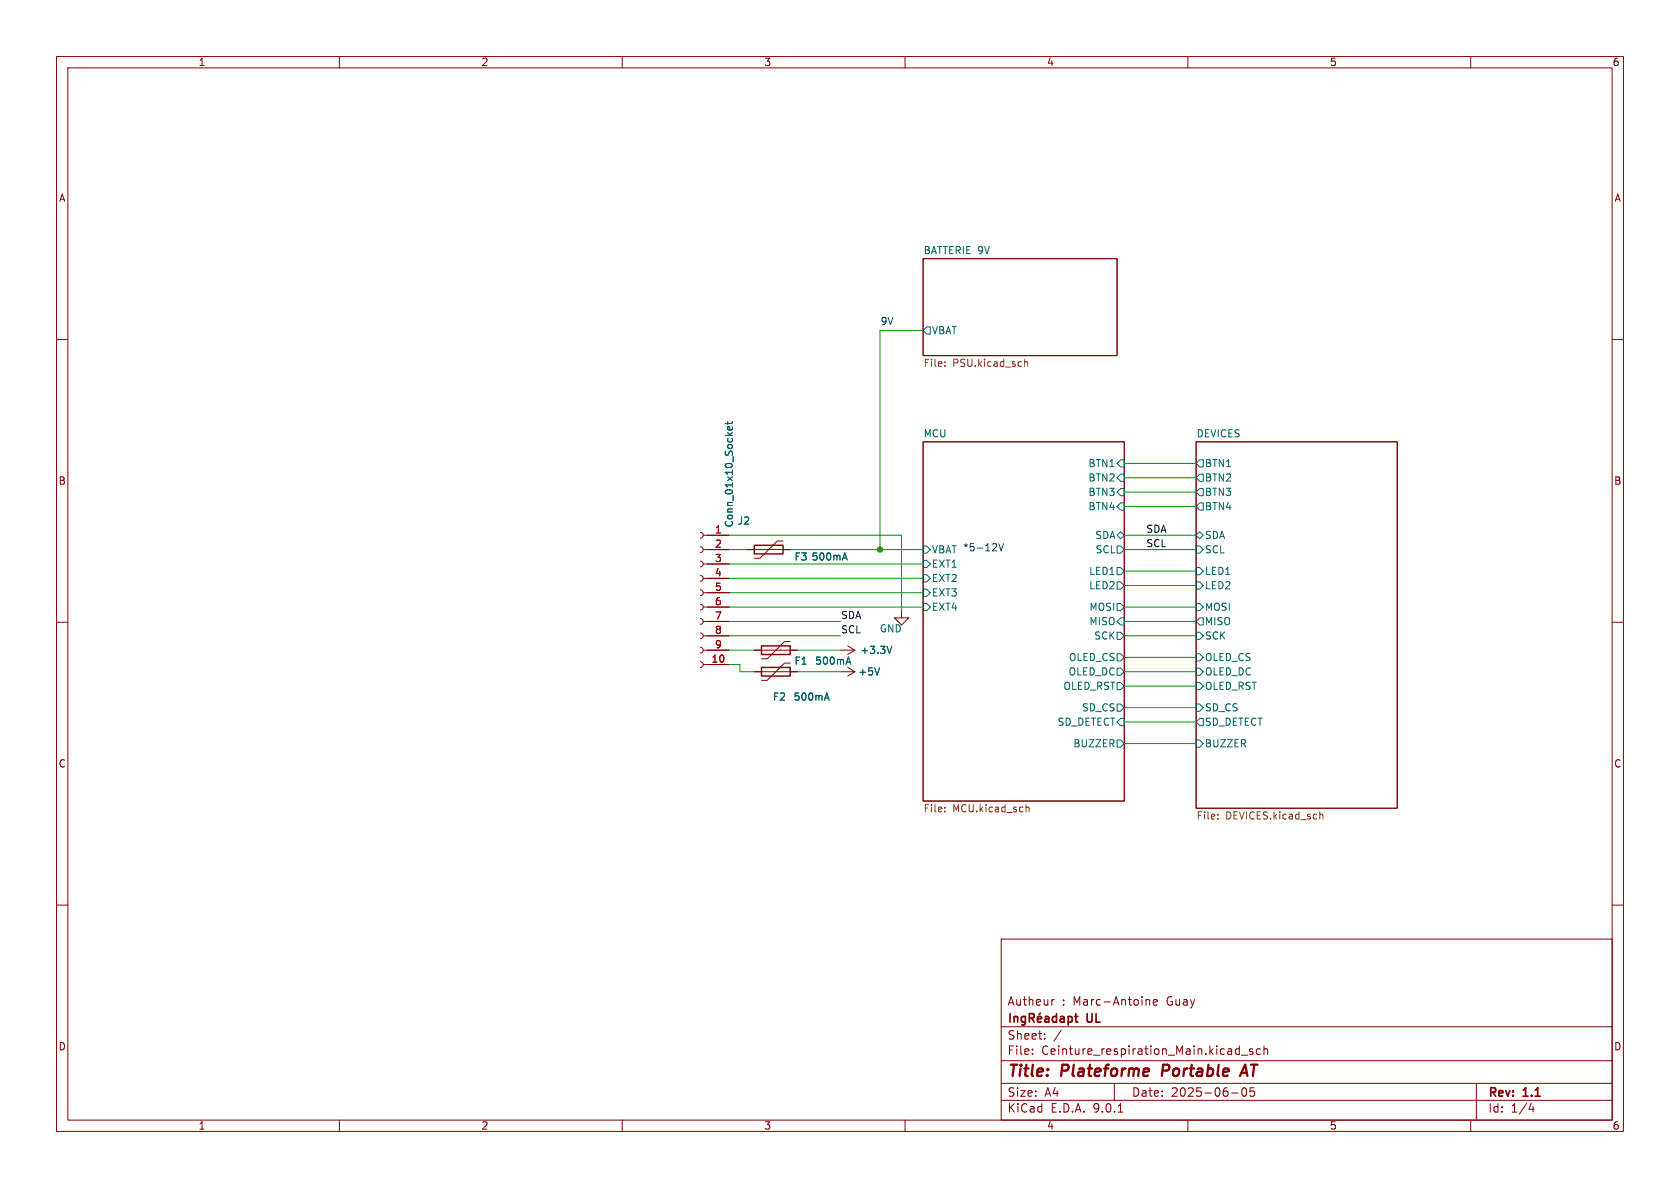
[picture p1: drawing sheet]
<svg xmlns="http://www.w3.org/2000/svg" width="297mm" height="210mm" viewBox="0 0 297 210" stroke-linecap="round" stroke-linejoin="round" font-family="sans-serif">
<g fill="none" stroke="#840000" stroke-width=".18">
<path d="M10 10h277v190h-277zM12 12h273v186h-273zM60 10v2M110 10v2M160 10v2M210 10v2M260 10v2M163.2 45.7h34.3v17.2h-34.3zM10 60h2M163.2 78.1h35.6v63.5h-35.6zM211.5 78.1h35.5v64.8h-35.5zM285 60h2"/>
<path d="M123.8 94.1l.4 .2 .1 .3-.1 .4-.4 .1M123.8 96.7l.4 .1 .1 .4-.1 .3-.4 .2M123.8 99.2l.4 .1 .1 .4-.1 .4-.4 .1M124.3 97.2h4.6M124.3 94.6h4.6M124.3 99.7h4.6M132.1 97.2h7.6M138.4 95.6h-1l-3 3.1h-1.1M10 110h2M123.8 101.7l.4 .2 .1 .3-.1 .4-.4 .1M123.8 104.3l.4 .1 .1 .4-.1 .3-.4 .2M123.8 106.8l.4 .2 .1 .3-.1 .4-.4 .1"/>
<path d="M123.8 109.4l.4 .1 .1 .4-.1 .3-.4 .2M123.8 111.9l.4 .1 .1 .4-.1 .4-.4 .1M123.8 114.4l.4 .2 .1 .3-.1 .4-.4 .1M123.8 117l.4 .1 .1 .4-.1 .3-.4 .2M124.3 114.9h4.6M124.3 102.2h4.6M124.3 104.8h4.6M124.3 107.3h4.6M124.3 109.9h4.6M124.3 112.4h4.6M124.3 117.5h4.6M133.3 114.9h7.7"/>
<path d="M133.3 118.7h7.7M139.7 113.4h-1l-3.1 3.1h-1M139.7 117.2h-1l-3.1 3.1h-1M148.6 114.9h2.5M148.6 118.7h2.5M149.9 114.2l1.2 .7M149.9 118l1.2 .7M151.1 114.9l-1.2 .8M151.1 118.7l-1.2 .8M159.4 108v1.2h1.3l-1.3 1.3-1.3-1.3h1.3M285 110h2M10 160h2"/>
<path d="M177 166h108v32h-108zM186.4 176.7l-.4 .1M202.7 176.8h.5v.9M203.9 177.2l.7-.1-.1-.3-.4-.1-.2 .2 .1 .7h.5M285 160h2M60 198v2M110 198v2M160 198v2M177 194.5h108M177 191.5h108M177 187.5h108M177 181.5h108"/>
<path d="M182.5 186.3v.1M182.5 185.5v.1M184.7 183.6v.1M184.7 182.8v.1M187.6 182.1l-1.3 2M197 191.5v3M197.7 196.6h.8M210 198v2M217.7 193.2h1.2M219 185.4l.1 .1M219.1 184.9v1.5M219.1 186.3l-.1 .1"/>
<path d="M219.5 186.5h1.1M219.7 192.4l.2-.1a.81 .81 0 0 1 .6 .6 .81 .81 0 0 1-.3 .8l-.2 .1a.81 .81 0 0 1-.3-1.4zM221.5 185.5l-.4-.1-.2 .2 .1 .2 .5 .2v.3h-.6M221.7 192.3h-.7v.7l.2-.1h.5l.1 .3-.1 .5-.2 .1-.5-.1M222.8 185.5l-.4-.1-.3 .3v.4l.1 .2h.6M223.5 185.5l.2-.1 .3 .1 .1 .9M223.5 184.9v1.5M260 198v2M261 191.5v6.5M270.7 195l-.4 1.1h.9M271 195.6v1"/>
</g>
<path d="M203.1 189v.4M205.6 188.2l-.2 2M219.2 190.2l.9-2 .4 2M219.5 189.6h.9" fill="none" stroke="#840000" stroke-width=".4"/>
<g fill="none" stroke="#840000" stroke-width=".3">
<path d="M178.6 179.2v1.5M179.3 179.7v1M179.3 179.8l.2-.1 .3 .1 .1 .9M181.3 179.8l-.5-.1-.2 .3v.4l.1 .2h.6M181.3 179.7v1.2l-.3 .3-.4-.1M182 180l.7-.1 .1-.2v-.4l-.2-.1h-.6v1.5M182.3 180l.5 .7M183.9 179.1l-.2 .2M184.8 179.8h.5l.1 .9M186.8 179.8l-.5-.1-.2 .3v.4l.1 .2h.6M186.8 179.2v1.5M187.5 179.8h.6v.9"/>
<path d="M188.8 179.8l.5-.1 .3 .3v.4l-.2 .2h-.6M188.8 179.7v1.5M190 179.7h.6M190.2 179.2v1.3l.4 .2M183.4 180.2l.7-.2v-.2l-.5-.1-.2 .2 .1 .7h.6M185.4 180l-.5 .1a.29 .29 0 0 0-.2 .3 .29 .29 0 0 0 .2 .3l.5-.1M188.1 180l-.5 .1a.29 .29 0 0 0-.2 .3 .29 .29 0 0 0 .2 .3l.5-.1"/>
</g>
<g fill="none" stroke="#006464" stroke-width=".18">
<path d="M163.2 58.4l.6-.6h.7v1.3h-.7zM128.6 74.5v.5M129.4 75.5l.1 .3-.2 .2-.6-.1v-.4l.2-.1 .2 .6M129.5 74.5l-.2 .3h-1.1M149 98.6h.6M149.3 97.7l.5 1.3M163.2 99.1h.6l.7 .6-.7 .6h-.6zM163.2 96.5h.6l.7 .7-.7 .6h-.6zM197.5 96.5h.6l.7 .7-.7 .6h-.6zM197.5 94.6l.6-.6 .7 .6-.7 .7zM198.1 83.8h.7v1.3h-.7l-.6-.6zM198.1 81.3h.7v1.3h-.7l-.6-.7z"/>
<path d="M198.1 88.9h.7v1.3h-.7l-.6-.7zM198.1 86.4h.7v1.2h-.7l-.6-.6zM211.5 94.6l.6-.6 .6 .6-.6 .7zM211.5 96.5h.6l.6 .7-.6 .6h-.6zM212.1 81.3h.6v1.3h-.6l-.6-.7zM212.1 86.4h.6v1.2h-.6l-.6-.6zM212.1 88.9h.6v1.3h-.6l-.6-.7zM212.1 83.8h.6v1.3h-.6l-.6-.6zM149.7 117.1h.6M150 116.1l.4 1.3M155.5 118.1l-.4 1.2M157.7 114.2l-.5 1.3"/>
<path d="M163.2 101.6h.6l.7 .6-.7 .7h-.6zM163.2 104.1h.6l.7 .7-.7 .6h-.6zM163.2 106.7h.6l.7 .6-.7 .7h-.6zM197.5 111.8h.6l.7 .6-.7 .6h-.6zM197.5 106.7h.6l.7 .6-.7 .7h-.6zM197.5 102.9h.6l.7 .6-.7 .6h-.6zM197.5 100.3h.6l.7 .7-.7 .6h-.6zM197.5 118.1h.6l.7 .6-.7 .7h-.6zM197.5 115.6h.6l.7 .6-.7 .6h-.6zM198.1 109.2h.7v1.3h-.7l-.6-.6zM211.5 102.9h.6l.6 .6-.6 .6h-.6zM211.5 100.3h.6l.6 .7-.6 .6h-.6z"/>
<path d="M211.5 118.1h.6l.6 .6-.6 .7h-.6zM211.5 106.7h.6l.6 .6-.6 .7h-.6zM211.5 111.8h.6l.6 .6-.6 .6h-.6zM211.5 115.6h.6l.6 .6-.6 .6h-.6zM212.1 109.2h.6v1.3h-.6l-.6-.6zM145.9 123.4h.6M146.2 122.5l.4 1.3M197.5 124.5h.6l.7 .6-.7 .6h-.6zM197.5 130.8h.6l.7 .6-.7 .7h-.6zM197.5 120.7h.6l.7 .6-.7 .6h-.6zM198.1 127h.7v1.3h-.7l-.6-.7zM211.5 124.5h.6l.6 .6-.6 .6h-.6z"/>
<path d="M211.5 120.7h.6l.6 .6-.6 .6h-.6zM211.5 130.8h.6l.6 .6-.6 .7h-.6zM212.1 127h.6v1.3h-.6l-.6-.7z"/>
</g>
<path d="M167 64.7v.1M167 64v.1M181.1 63.5v1.3M181.1 64l.2-.1 .3 .1 .1 .8M167 142.7v.1M167 143.4v.1M181.4 142.2v1.3M181.4 142.8l.2-.1h.3v.8M215.3 144.7v.1M215.3 144v.1M233.3 143.5v1.3M233.3 144.1l.2-.2 .3 .1 .1 .8" fill="none" stroke="#725600" stroke-width=".18"/>
<path d="M133.3 96.4h5.1v1.5h-5.1zM134.6 114.2h5.1v1.5h-5.1zM134.6 118h5.1v1.5h-5.1z" fill="none" stroke="#840000" stroke-width=".25"/>
<g fill="none" stroke="#009600" stroke-width=".18">
<path d="M163.2 58.4h-7.6v38.8M128.9 94.6h30.5v13.4M128.9 97.2h3.2M128.9 99.7h34.3M139.7 97.2h23.5M198.8 97.2h12.7M198.8 94.6h12.7M198.8 84.5h12.7M198.8 87h12.7M198.8 89.5h12.7M198.8 81.9h12.7M128.9 117.5h1.9v1.2h2.5"/>
<path d="M128.9 112.4h19.7M128.9 114.9h4.4M128.9 104.8h34.3M128.9 102.2h34.3M128.9 107.3h34.3M128.9 109.9h19.7M141 118.7h7.6M141 114.9h7.6M198.8 112.4h12.7M198.8 118.7h12.7M198.8 107.3h12.7M198.8 109.9h12.7"/>
<path d="M198.8 116.2h12.7M198.8 103.5h12.7M198.8 101h12.7M198.8 125.1h12.7M198.8 121.3h12.7M198.8 131.4h12.7M198.8 127.6h12.7"/>
</g>
<path d="M175.4 97.4h.8M176.1 96.2v.5M176.6 96.1l.4 1.3 .4-1.3" fill="none" stroke="#0000c2" stroke-width=".18"/>
<circle cx="155.6" cy="97.2" r=".46" fill="#009600" stroke="#009600" stroke-width=".18"/>
<g font-size="2.8" fill="#840000">
<text x="178" y="190.9">Title:</text>
<text x="187.7" y="190.9">Plateforme</text>
<text x="206.3" y="190.9">Portable</text>
<text x="221.2" y="190.9">AT</text>
</g>
<g font-size="2.1" fill="#840000">
<text x="178" y="178">Autheur</text>
<text x="187.7" y="178">: Marc-Antoine</text>
<text x="206.4" y="178">Guay</text>
<text x="178" y="184">Sheet:</text>
<text x="192.2" y="181.2">UL</text>
<text x="178" y="186.7">File:</text>
<text x="184.1" y="186.7">Ceinture_respiration_Main.kicad_sch</text>
<text x="178" y="196.9">KiCad</text>
<text x="178" y="194.1">Size:</text>
<text x="184.7" y="194.1">A4</text>
<text x="185.7" y="196.9">E.D.A.</text>
<text x="193.3" y="196.9">9.0.1</text>
<text x="200" y="194.1">Date:</text>
<text x="207" y="194.1">2025-06-05</text>
<text x="263" y="194.3">Rev:</text>
<text x="263" y="196.9">Id:</text>
<text x="267.1" y="196.9">1/4</text>
<text x="269.4" y="194.3">1.1</text>
</g>
<g font-size="1.8" fill="#840000">
<text x="35" y="11.9">1</text>
<text x="85" y="11.9">2</text>
<text x="135" y="11.9">3</text>
<text x="185" y="11.9">4</text>
<text x="235" y="11.9">5</text>
<text x="285" y="11.9">6</text>
<text x="10.3" y="35.9">A</text>
<text x="285.3" y="35.9">A</text>
<text x="10.3" y="85.9">B</text>
<text x="285.3" y="85.9">B</text>
<text x="10.3" y="135.9">C</text>
<text x="285.3" y="135.9">C</text>
<text x="10.3" y="185.9">D</text>
<text x="285.3" y="185.9">D</text>
<text x="35" y="199.9">1</text>
<text x="85" y="199.9">2</text>
<text x="135" y="199.9">3</text>
<text x="185" y="199.9">4</text>
<text x="235" y="199.9">5</text>
<text x="285" y="199.9">6</text>
</g>
<g font-size="1.8" fill="#006464">
<text x="163.2" y="45">BATTERIE 9V</text>
<text x="164.7" y="59.3">VBAT</text>
<text x="163.2" y="77.4">MCU</text>
<text x="211.5" y="77.4">DEVICES</text>
<text x="192.3" y="82.8">BTN1</text>
<text x="212.9" y="82.8">BTN1</text>
<text x="192.3" y="85.3">BTN2</text>
<text x="192.3" y="87.9">BTN3</text>
<text x="212.9" y="87.9">BTN3</text>
<text x="212.9" y="85.3">BTN2</text>
<text x="129.8" y="93.3" transform="rotate(-90 129.8 93.3)">Conn_01x10_Socket</text>
<text x="130.3" y="92.9">J2</text>
<text x="192.3" y="90.4">BTN4</text>
<text x="193.5" y="95.5">SDA</text>
<text x="212.9" y="95.5">SDA</text>
<text x="212.9" y="90.4">BTN4</text>
<text x="140.4" y="99.3">F3</text>
<text x="143.4" y="99.3">500mA</text>
<text x="164.7" y="100.6">EXT1</text>
<text x="164.7" y="98">VBAT</text>
<text x="192.4" y="101.8">LED1</text>
<text x="193.6" y="98">SCL</text>
<text x="212.9" y="101.8">LED1</text>
<text x="212.9" y="98">SCL</text>
<text x="164.7" y="103.1">EXT2</text>
<text x="164.7" y="105.6">EXT3</text>
<text x="192.4" y="104.4">LED2</text>
<text x="212.9" y="104.4">LED2</text>
<text x="155.4" y="112">GND</text>
<text x="164.7" y="108.2">EXT4</text>
<text x="192.5" y="108.2">MOSI</text>
<text x="192.5" y="110.7">MISO</text>
<text x="193.3" y="113.3">SCK</text>
<text x="212.9" y="110.7">MISO</text>
<text x="212.9" y="108.2">MOSI</text>
<text x="212.9" y="113.3">SCK</text>
<text x="140.4" y="117.7">F1</text>
<text x="144" y="117.7">500mA</text>
<text x="151.6" y="119.6">+5V</text>
<text x="152" y="115.8">+3.3V</text>
<text x="188.8" y="119.6">OLED_DC</text>
<text x="188.9" y="117.1">OLED_CS</text>
<text x="212.9" y="119.6">OLED_DC</text>
<text x="212.9" y="117.1">OLED_CS</text>
<text x="136.5" y="124.1">F2</text>
<text x="140.2" y="124.1">500mA</text>
<text x="187.9" y="122.1">OLED_RST</text>
<text x="191.2" y="126">SD_CS</text>
<text x="212.9" y="126">SD_CS</text>
<text x="212.9" y="122.1">OLED_RST</text>
<text x="186.9" y="128.5">SD_DETECT</text>
<text x="212.9" y="128.5">SD_DETECT</text>
<text x="189.7" y="132.3">BUZZER</text>
<text x="212.9" y="132.3">BUZZER</text>
</g>
<g font-size="1.8" fill="#0000c2">
<text x="155.6" y="57.5">9V</text>
<text x="170.2" y="97.5">*5-12V</text>
</g>
<g font-size="1.8" fill="#725600">
<text x="163.2" y="65.2">File:</text>
<text x="168.4" y="65.2">PSU.kicad_sch</text>
<text x="163.2" y="143.9">File:</text>
<text x="168.4" y="143.9">MCU.kicad_sch</text>
<text x="211.5" y="145.2">File:</text>
<text x="216.7" y="145.2">DEVICES.kicad_sch</text>
</g>
<g font-size="1.8" fill="#a90000">
<text x="126.3" y="94.4">1</text>
<text x="126.3" y="96.9">2</text>
<text x="126.3" y="99.4">3</text>
<text x="126.3" y="102">4</text>
<text x="126.3" y="104.5">5</text>
<text x="126.3" y="107.1">6</text>
<text x="126.3" y="109.6">7</text>
<text x="126.3" y="112.1">8</text>
<text x="125.7" y="117.2">10</text>
<text x="126.3" y="114.7">9</text>
</g>
<g font-size="1.8" fill="#0f0f0f">
<text x="202.6" y="94.3">SDA</text>
<text x="202.6" y="96.8">SCL</text>
<text x="148.6" y="109.5">SDA</text>
<text x="148.6" y="112">SCL</text>
</g>
</svg>
